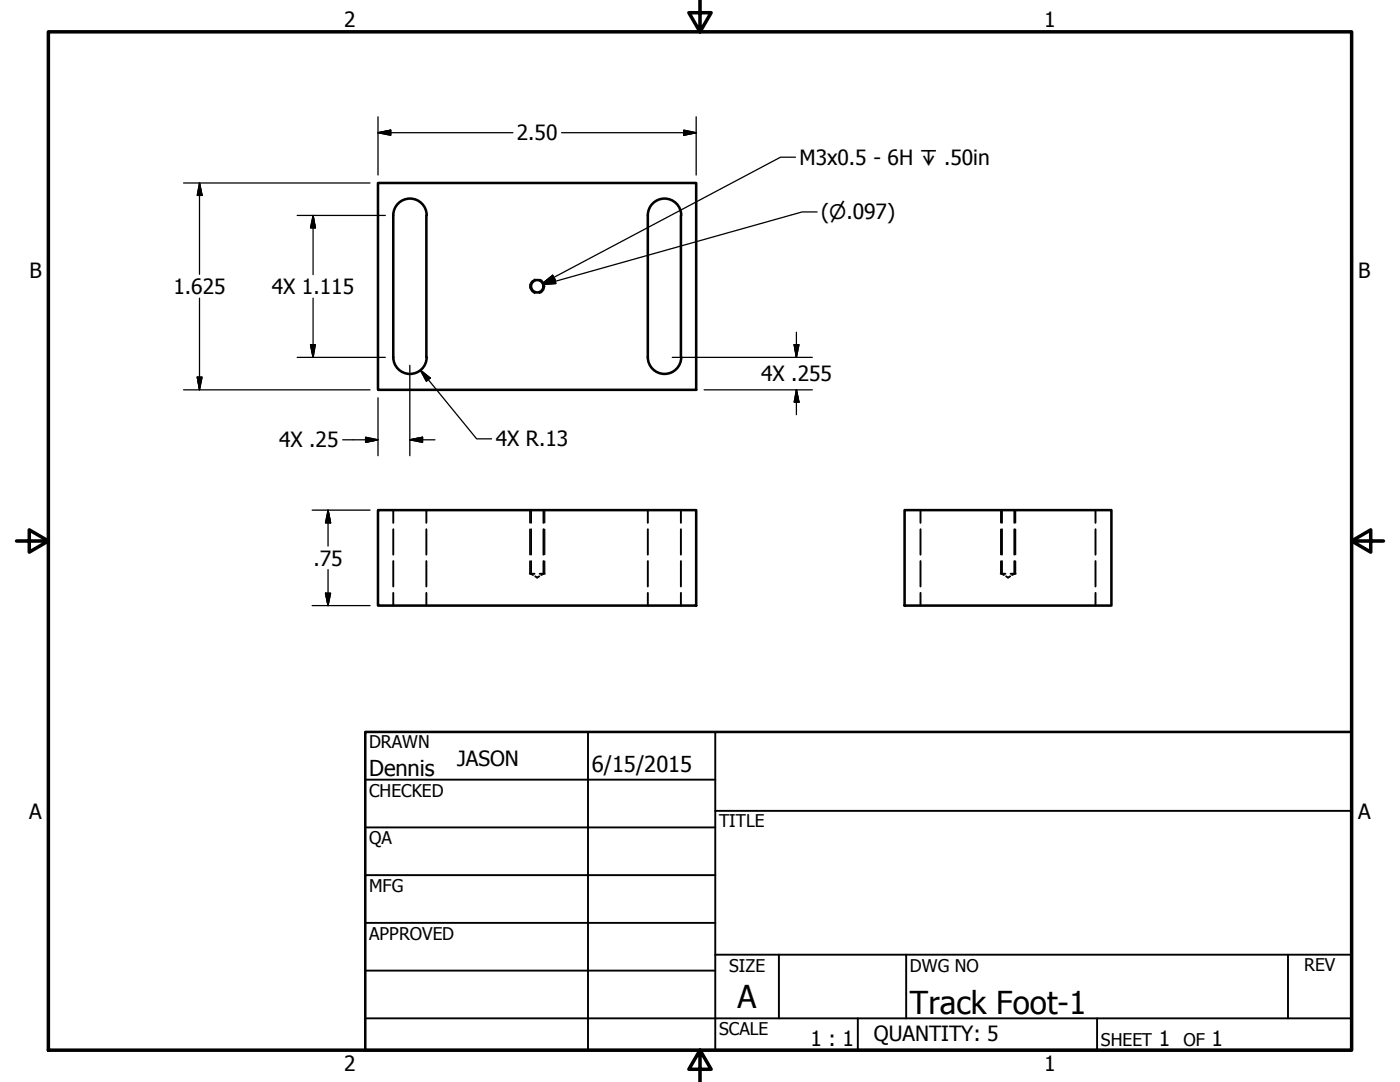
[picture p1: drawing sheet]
<svg xmlns="http://www.w3.org/2000/svg" width="279mm" height="216mm" viewBox="0 0 279 216" stroke-linecap="round" stroke-linejoin="round" font-family="sans-serif">
<!-- layer: Hidden (ANSI) -->
<g fill="none" stroke="#000" stroke-width=".38">
<path d="M78.5 101.8v2.5M78.5 105.6v5.1M78.5 112v5M78.5 118.3v2.5M85.1 101.8v2.5M85.1 105.6v5.1M85.1 112v5M85.1 118.3v2.5M105.7 114.5h1M106 112v2.5l.4 .2M106 101.8v2.5M106 105.6v5.1"/>
<path d="M106.8 115l.4 .3 .4-.3M107.7 114.5h1M108.5 112v2.5l-.5 .2M108.5 101.8v2.5M108.5 105.6v5.1M129.3 101.8v2.5M129.3 105.6v5.1M129.3 112v5M129.3 118.3v2.5M135.9 101.8v2.5M135.9 105.6v5.1M135.9 112v5"/>
<path d="M135.9 118.3v2.5M183.7 101.8v2.5M183.7 105.6v5.1M183.7 112v5M183.7 118.3v2.5M199.7 114.5h1M200 112v2.5l.3 .2M200 101.8v2.5M200 105.6v5.1M200.8 115l.4 .3 .4-.3M201.7 114.5h1M202.4 112v2.5l-.4 .2"/>
<path d="M202.4 101.8v2.5M202.4 105.6v5.1M218.6 101.8v2.5M218.6 105.6v5.1M218.6 112v5M218.6 118.3v2.5"/>
</g>
<!-- layer: Visible (ANSI) -->
<g fill="none" stroke="#000" stroke-width=".51">
<path d="M75.4 36.5h63.5v41.3h-63.5zM78.5 43a3.3 3.3 0 0 1 3.3-3.4 3.3 3.3 0 0 1 3.4 3.4M78.5 43v28.3a3.3 3.3 0 0 0 3.3 3.3 3.3 3.3 0 0 0 3.4-3.3M85.1 43v28.3M129.3 43v28.3a3.3 3.3 0 0 0 3.3 3.3 3.3 3.3 0 0 0 3.4-3.3M129.3 43a3.3 3.3 0 0 1 3.3-3.4 3.3 3.3 0 0 1 3.4 3.4M135.9 43v28.3M75.4 101.8h63.5v19h-63.5zM180.5 101.8h41.3v19h-41.3z"/>
<circle cx="107.2" cy="57.1" r="1.24"/>
</g>
<!-- layer: Hidden Narrow (ANSI) -->
<g fill="none" stroke="#000" stroke-width=".25">
<path d="M106.7 55.7a1.49 1.49 0 0 0-1 1.4 1.49 1.49 0 0 0 1 1.4M107.6 55.8a1.44 1.44 0 0 1 1.1 1.4 1.44 1.44 0 0 1-1.1 1.3M105.7 101.8v2.5M105.7 105.6v5.1M105.7 112v2.5M108.7 101.8v2.5M108.7 105.6v5.1M108.7 112v2.5M199.7 101.8v2.5M199.7 105.6v5.1M199.7 112v2.5M202.7 101.8v2.5"/>
<path d="M202.7 105.6v5.1M202.7 112v2.5"/>
</g>
<!-- layer: Border (ANSI) -->
<path d="M9.7 6.3h260v203.2h-260zM139.7 0v6.3l-2.2-3.8h4.4l-2.2 3.8M3.3 107.9h6.4l-3.9-2.2v4.5l3.9-2.3M269.7 107.9l3.9 2.3v-4.5l-3.9 2.2h6.4M139.7 209.5l2.2 3.9h-4.4l2.2-3.9v6.4" fill="none" stroke="#000" stroke-width=".7"/>
<!-- layer: Title (ANSI) -->
<g fill="none" stroke="#000" stroke-width=".38">
<path d="M72.9 155.6h69.8M117.3 146v63.5M142.7 146v63.5M72.9 165.1h69.8M72.9 174.6h69.8M142.7 161.8h127M72.9 184.1h69.8M72.9 193.7h69.8M142.7 190.5h127M155.4 190.5v12.7M180.8 190.5v12.7M257 190.5v12.7"/>
<path d="M72.9 203.2h196.8M171.2 203.2v6.3M218.9 203.2v6.3"/>
</g>
<path d="M72.9 146h196.8v63.5h-196.8z" fill="none" stroke="#000" stroke-width=".51"/>
<!-- layer: Dimension (ANSI) -->
<g fill="none" stroke="#000" stroke-width=".25">
<path d="M36.6 36.5h37.3M39.8 36.5l.5 2.5h-.9zM39.8 36.5v18.2M75.4 26.5l2.6-.5v1zM75.4 26.5h27M75.4 23.3v11.6M112.1 26.5h26.8M136.5 26l2.4 .5-2.4 .5zM138.9 23.3v11.6M39.8 59.5v18.3M59.3 43h17.6M62.5 43l.4 2.5h-.9z"/>
<path d="M62.5 43v11.8M62.5 59.5v11.8M108.4 56.8l2.3-1.2 .2 1zM163.1 42.3h-3l-51.7 14.5M36.6 77.8h37.3M39.4 75.2h.9l-.5 2.6zM59.3 71.3h17.6M62 68.8h.9l-.4 2.5zM75.4 79.4v11.5M81.8 72.9v18M83.9 73.9l2 1.5-.8 .7zM83.9 73.9l11.2 13.7h3"/>
<path d="M134.2 71.3h27.9M140.5 77.8h21.6M158.5 68.8h.9l-.5 2.5zM158.9 77.8l.5 2.5h-.9zM158.9 66.3v5M158.9 77.8v4.9M68.4 87.8h7M73 87.2l2.4 .6-2.4 .5zM81.8 87.8l2.5-.6v1.1zM81.8 87.8h5M62.3 101.8h11.6M65 118.4h1l-.5 2.4z"/>
<path d="M65.5 101.8l.5 2.5h-1zM65.5 101.8v7.2M65.5 113.7v7.1M62.3 120.8h11.6"/>
</g>
<g fill="#000" stroke="#000" stroke-width=".25">
<path d="M39.8 36.5l.5 2.5zM39.8 36.5l.5 2.5h-.9zM75.4 26.5l2.6-.5zM75.4 26.5l2.6-.5v1zM136.5 27l2.4-.5zM136.5 26l2.4 .5-2.4 .5zM62.5 43l.4 2.5zM62.5 43l.4 2.5h-.9zM108.4 56.8l2.3-1.2zM108.4 56.8l2.3-1.2 .2 1zM39.4 75.2l.4 2.6zM39.4 75.2h.9l-.5 2.6z"/>
<path d="M62 68.8l.5 2.5zM62 68.8h.9l-.4 2.5zM83.9 73.9l2 1.5zM83.9 73.9l2 1.5-.8 .7zM158.5 68.8l.4 2.5zM158.5 68.8h.9l-.5 2.5zM73 88.3l2.4-.5zM73 87.2l2.4 .6-2.4 .5zM81.8 87.8l2.5-.6zM81.8 87.8l2.5-.6v1.1zM158.9 77.8l.5 2.5zM158.9 77.8l.5 2.5h-.9z"/>
<path d="M65 118.4l.5 2.4zM65 118.4h1l-.5 2.4zM65.5 101.8l.5 2.5zM65.5 101.8l.5 2.5h-1z"/>
</g>
<!-- layer: Symbol (ANSI) -->
<path d="M158.7 31.4h-2.9l-47.5 25.2M108.3 56.6l2-1.7 .4 .9z" fill="none" stroke="#000" stroke-width=".25"/>
<path d="M108.3 56.6l2-1.7zM108.3 56.6l2-1.7 .4 .9z" fill="#000" stroke="#000" stroke-width=".25"/>
<g font-size="6.3">
<text x="147.2" y="201">A</text>
<text x="181.6" y="202.3">Track Foot-1</text>
</g>
<g font-size="4.4">
<text x="73.7" y="154.7">Dennis</text>
<text x="118.1" y="154.1">6/15/2015</text>
</g>
<g font-size="4.2">
<text x="68.7" y="5.3">2</text>
<text x="208.4" y="5.3">1</text>
<text x="103.1" y="28">2.50</text>
<text x="159.6" y="32.9">M3x0.5 - 6H ↧ .50in</text>
<text x="163.9" y="43.8">(⌀.097)</text>
<text x="5.9" y="55.5">B</text>
<text x="34.6" y="58.7">1.625</text>
<text x="54.2" y="58.6">4X 1.115</text>
<text x="271.1" y="55.5">B</text>
<text x="151.9" y="76.1">4X .255</text>
<text x="55.7" y="89.3">4X .25</text>
<text x="98.9" y="89.1">4X R.13</text>
<text x="62.5" y="112.8">.75</text>
<text x="91.2" y="152.9">JASON</text>
<text x="5.8" y="163.4">A</text>
<text x="271" y="163.4">A</text>
<text x="161.7" y="208.8">1 : 1</text>
<text x="174.4" y="207.7">QUANTITY: 5</text>
<text x="231.3" y="208.7">1</text>
<text x="241.8" y="208.7">1</text>
<text x="68.7" y="213.6">2</text>
<text x="208.4" y="213.6">1</text>
</g>
<g font-size="3.5">
<text x="73.7" y="149.4">DRAWN</text>
<text x="73.7" y="158.9">CHECKED</text>
<text x="143.5" y="165.1">TITLE</text>
<text x="73.7" y="168.5">QA</text>
<text x="73.7" y="178">MFG</text>
<text x="73.7" y="187.5">APPROVED</text>
<text x="145.5" y="193.9">SIZE</text>
<text x="181.6" y="193.9">DWG NO</text>
<text x="260.3" y="193.8">REV</text>
<text x="143.5" y="206.6">SCALE</text>
<text x="219.7" y="208.7">SHEET</text>
<text x="236.2" y="208.7">OF</text>
</g>
</svg>
